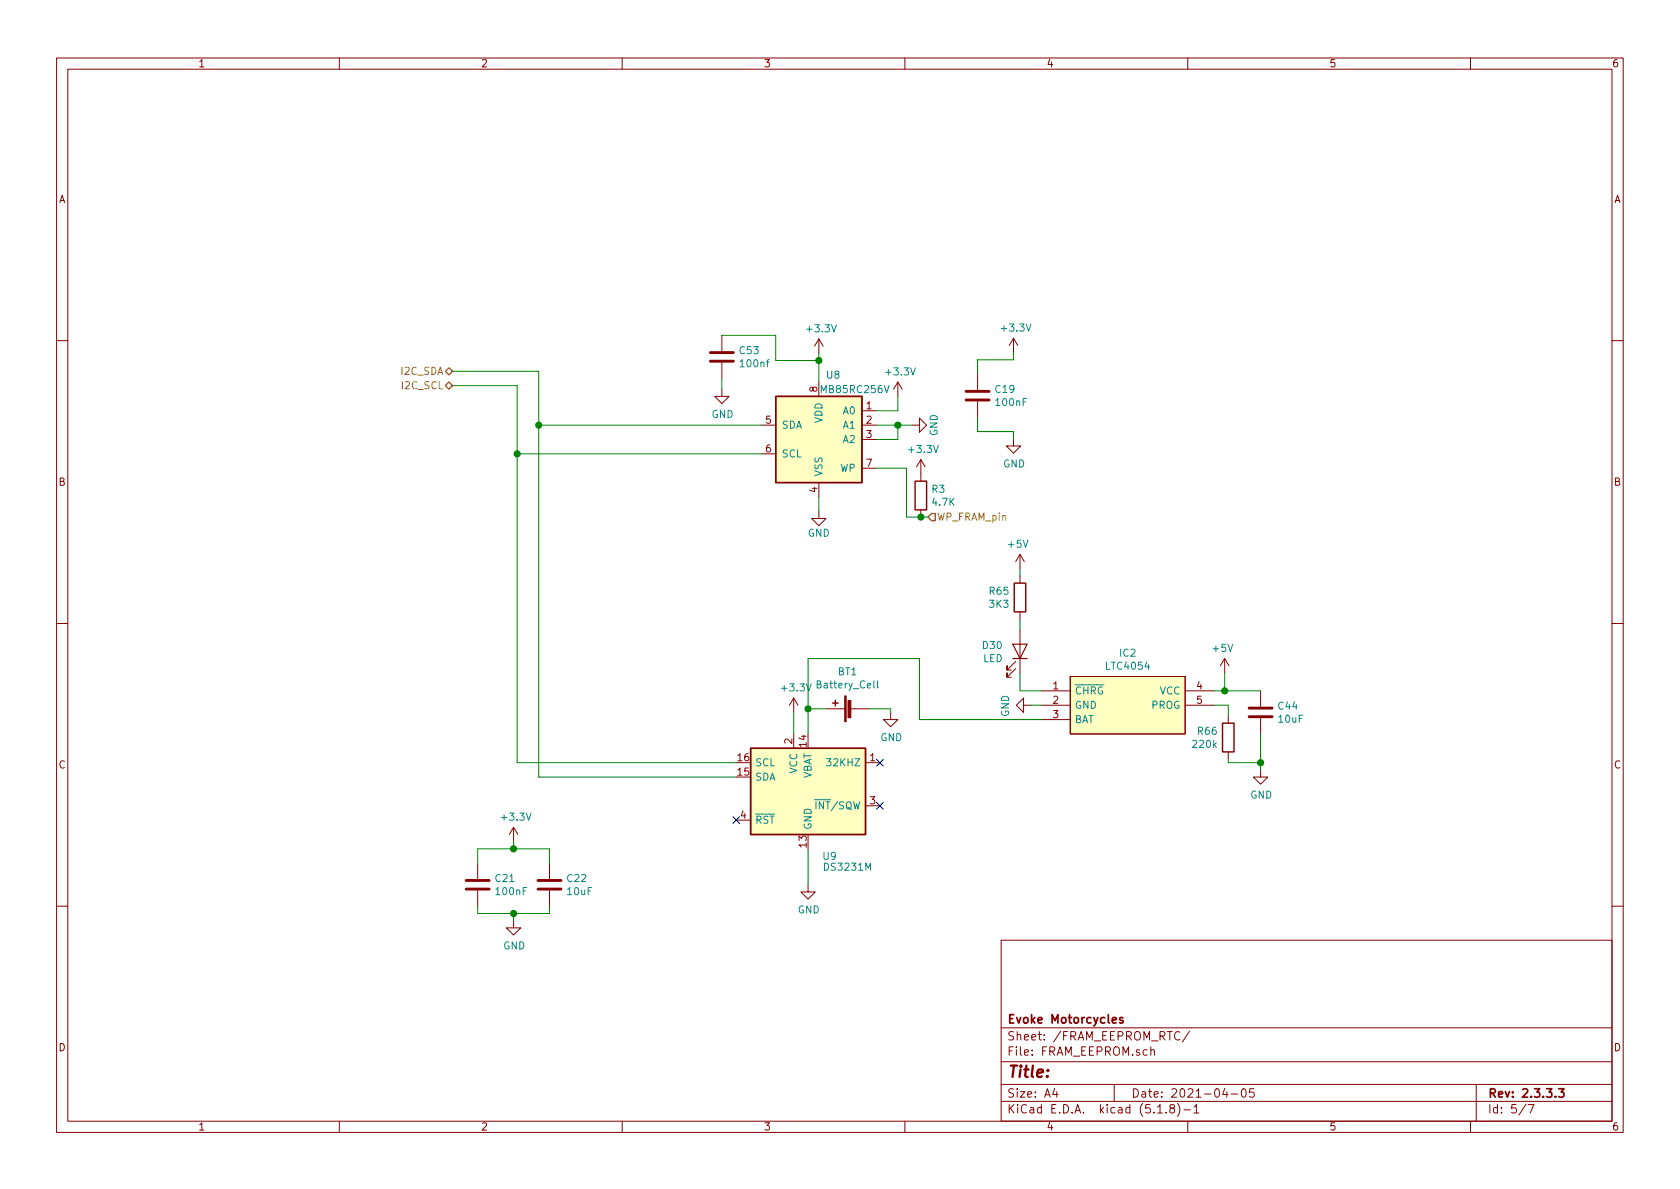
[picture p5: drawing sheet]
<svg xmlns="http://www.w3.org/2000/svg" width="297mm" height="210mm" viewBox="0 0 297 210" stroke-linecap="round" stroke-linejoin="round" font-family="sans-serif">
<g fill="none" stroke="#840000" stroke-width=".18">
<path d="M10 10.3h277v189.9h-277zM12 12.2h273v186.1h-273zM60 10.3v1.9M110 10.3v1.9M160 10.3v1.9M210 10.3v1.9M260 10.3v1.9M127.6 59.3v2.8M144.8 59.9v2.6M144.8 59.9l-.8 1.3M144.8 59.9l.7 1.3M179.2 59.8l-.8 1.3"/>
<path d="M179.2 59.8v2.6M179.2 59.8l.8 1.3M10 60.2h2M127.6 68.8v1.3h1.3l-1.3 1.3-1.2-1.3h1.2M127.6 64.1v2.8M134.6 75.2h2.6M144.8 67.6v2.5M152.4 72.6h2.5M152.4 75.2h2.5M152.4 77.7h2.5M158.7 67.6l-.7 1.2M158.7 67.6v2.5"/>
<path d="M158.7 67.6l.8 1.2M161.3 75.2h1.3v-1.3l1.2 1.3-1.2 1.2v-1.2M172.8 66.2v2.8M172.8 71v2.8M179.2 77.6v1.3h1.3l-1.3 1.2-1.3-1.2h1.3M285 60.2h2M134.6 80.3h2.6M144.8 90.4v1.3h1.2l-1.2 1.3-1.3-1.3h1.3M144.8 85.3v2.6M152.4 82.8h2.5M162.8 81.3l-.7 1.2M162.8 81.3v3.8"/>
<path d="M162.8 90.2v1.2M162.8 81.3l.8 1.2M180.3 98v2.6M180.3 98l.8 1.3M180.3 98l-.7 1.3M10 110.3h2M179.6 118.2l-1.5 1.6v-.8v.8h.7M179.6 117l-1.5 1.5v-.8v.8h.7M180.3 101.8v1.3M180.3 108.2v1.3M180.3 111.4v7.6M189.2 119.6h20.3v10.2h-20.3z"/>
<path d="M216.5 116.5l.8 1.2M216.5 116.5v2.5M216.5 116.5l-.7 1.2M285 110.3h2M140.3 123.4l-.7 1.3M140.3 123.4v2.6M140.3 129.8v2.5M140.3 123.4l.8 1.3M146 125.3h3.4M150.4 125.3h3.3M153 134.9h2.6M157.5 126v1.2h1.2l-1.2 1.3-1.3-1.3h1.3"/>
<path d="M181 124.7v-1.3l-1.3 1.3 1.3 1.3v-1.3h1.2M184.1 122.2h5.1M184.1 124.7h5.1M184.1 127.2h5.1M209.5 122.2h5.1M209.5 124.7h5.1M217.2 126.6v1.3M217.2 133v1.2M222.9 136.1v1.3h1.3l-1.3 1.3-1.3-1.3h1.3M222.9 122.2v2.8M222.9 127v2.8M84.5 152.6v2.8"/>
<path d="M84.5 157.5v2.8M90.8 146.3l-.8 1.3M90.8 146.3v2.5M90.8 146.3l.8 1.3M97.2 152.6v2.8M97.2 157.5v2.8M130.2 145h2.5M142.9 156.5v1.2h1.2l-1.2 1.3-1.3-1.3h1.3M153 142.5h2.6M10 160.2h2M90.8 162.8v1.3h1.3l-1.3 1.2-1.3-1.2h1.3M177 166.3h108v32h-108z"/>
<path d="M285 160.2h2M60 198.3v1.9M110 198.3v1.9M160 198.3v1.9M177 194.8h108M177 191.8h108M177 187.8h108M177 181.8h108M186.5 192.5l-.4 1h1M186.8 193v1M197 191.8v3M203.5 185.7l.2-.1 .3 .1 .1 .9"/>
<path d="M203.5 185.1v1.5M204.7 196.8h.8M206.2 196.7v.1M207.1 196l-.3-.3 .2-.3a.48 .48 0 0 1 .6 .1l-.1 .4a.52 .52 0 0 0-.6 .2 .52 .52 0 0 0 .1 .6l.4 .1 .2-.1 .1-.4-.3-.3M208.2 195.1a1.71 1.71 0 0 1 0 2.3M208.6 182.6a.7 .7 0 0 0-.9 .2 .7 .7 0 0 0 .1 .9 .55 .55 0 0 0 .8 .1M209.3 196.3h1.2M210 198.3v1.9M210.3 182.3l-1.3 2M211.1 195.8l.4-.5v1.5M211.1 196.8h.9M216.6 192.5l-.4 1h.9"/>
<path d="M216.9 193v1M217.7 193.5h1.1M219.6 192.7l.4-.2a.94 .94 0 0 1 0 1.5 .82 .82 0 0 1-.4-1.3zM221.7 192.5h-.7l-.1 .7 .2-.1 .5 .1 .2 .2-.1 .5-.2 .1-.6-.1M260 198.3v1.9M261 191.8v6.5M269.8 195.2l-1.2 2M270.2 195.3h1l-.6 1.5"/>
</g>
<path d="M198.5 180l-.3-.1-.2 .2v.3l.5 .1v.3h-.5M275.6 192.5h.9l-.5 .6 .5 .1v.7l-.3 .1-.6-.1" fill="none" stroke="#840000" stroke-width=".3"/>
<path d="M137.2 70.1h15.2v15.2h-15.2zM161.8 85.1h2v5.1h-2zM179.3 103.1h2.1v5.1h-2.1zM132.7 132.3h20.3v15.3h-20.3zM147.2 124.3h1M147.7 123.8v1M216.2 127.9h2v5.1h-2z" fill="none" stroke="#840000" stroke-width=".25"/>
<path d="M125.6 63.9h4.1M125.6 62.4h4.1M170.8 70.7h4.1M170.8 69.2h4.1M220.9 126.7h4M220.9 125.2h4M82.4 157.2h4.1M82.4 155.7h4.1M95.1 157.2h4.1M95.1 155.7h4.1" fill="none" stroke="#840000" stroke-width=".51"/>
<g fill="#840000" stroke="#840000" stroke-width=".18">
<path d="M149.4 123.1h.2v4.5h-.2z"/>
<path d="M149.9 123.9h.5v3h-.5z"/>
</g>
<path d="M155.2 120.4v1.1l.1 .2M144 141.4h.6" fill="none" stroke="#008484" stroke-width=".18"/>
<path d="M179.1 113.9h2.5l-1.3 2.6zM179.1 116.5h2.5" fill="none" stroke="#840000" stroke-width=".2"/>
<g fill="#ffffc2" stroke="#ffffc2" stroke-width=".18">
<path d="M189.2 119.6h20.3v10.2h-20.3z"/>
<path d="M132.7 132.3h20.3v15.3h-20.3z"/>
<path d="M137.2 70.1h15.2v15.2h-15.2z"/>
</g>
<g fill="none" stroke="#008400" stroke-width=".18">
<path d="M127.6 59.3h9.6v4.4h7.6M80 68.2h11.4v66.7h38.8M80 65.7h15.2v71.7h35M95.2 75.2h39.4M127.6 66.9v1.9M144.8 62.5v5.1M154.9 75.2h6.4M158.7 70.1v2.5h-3.8M158.7 75.2v2.5h-3.8M172.8 73.8v2.5h6.4v1.3M179.2 62.4v1.2h-6.4v2.6M91.4 80.3h43.2"/>
<path d="M144.8 87.9v2.5M154.9 82.8h5.4v8.6h3.8M180.3 119v3.2h3.8M180.3 100.6v1.2M180.3 109.5v1.9M216.5 119v3.2M140.3 126v3.8M142.9 125.3h3.1M153.7 125.3h3.8v.7M182.2 124.7h1.9M184.1 127.2h-21.5v-10.7h-19.7v13.3M214.6 124.7h2.6v1.9"/>
<path d="M214.6 122.2h8.3M217.2 134.2v.7h5.7M222.9 129.8v6.3M84.5 152.6v-2.5h12.7v2.5M90.8 148.8v1.3M142.9 150.1v6.4M84.5 160.3v1.2h12.7v-1.2M90.8 161.5v1.3"/>
</g>
<path d="M78.7 65.7l.7-.7 .6 .7-.6 .6zM78.7 68.2l.7-.6 .6 .6-.6 .6zM164.7 90.8h.7v1.3h-.7l-.6-.7z" fill="none" stroke="#848400" stroke-width=".25"/>
<g fill="#008400" stroke="#008400" stroke-width=".25">
<circle cx="222.9" cy="134.9" r=".51"/>
<circle cx="216.5" cy="122.2" r=".51"/>
<circle cx="144.8" cy="63.7" r=".51"/>
<circle cx="90.8" cy="161.5" r=".51"/>
<circle cx="91.4" cy="80.3" r=".51"/>
<circle cx="142.9" cy="125.3" r=".51"/>
<circle cx="95.3" cy="75.2" r=".51"/>
<circle cx="162.8" cy="91.4" r=".51"/>
<circle cx="90.8" cy="150.1" r=".51"/>
<circle cx="158.8" cy="75.2" r=".51"/>
</g>
<path d="M155 134.3l1.2 1.2M156.2 134.3l-1.2 1.2M129.6 144.4l1.2 1.2M130.8 144.4l-1.2 1.2M155 141.9l1.2 1.2M156.2 141.9l-1.2 1.2" fill="none" stroke="#000084" stroke-width=".18"/>
<text font-size="2.8" fill="#840000" x="178" y="190.5">Title:</text>
<g font-size="2.1" fill="#840000">
<text x="178" y="184">Sheet: /FRAM_EEPROM_RTC/</text>
<text x="178" y="181">Evoke Motorcycles</text>
<text x="178" y="186.7">File: FRAM_EEPROM.sch</text>
<text x="178" y="196.9">KiCad E.D.A. kicad (5.1.8)-1</text>
<text x="178" y="194.1">Size: A4</text>
<text x="200" y="194.1">Date: 2021-04-05</text>
<text x="263" y="194.1">Rev: 2.3.3.3</text>
<text x="263" y="196.9">Id: 5/7</text>
</g>
<g font-size="1.8" fill="#840000">
<text x="35" y="11.9">1</text>
<text x="85" y="11.9">2</text>
<text x="135" y="11.9">3</text>
<text x="185" y="11.9">4</text>
<text x="235" y="11.9">5</text>
<text x="285" y="11.9">6</text>
<text x="10.4" y="35.9">A</text>
<text x="285.4" y="35.9">A</text>
<text x="144.5" y="69.3" transform="rotate(-90 144.5 69.3)">8</text>
<text x="135.4" y="74.9">5</text>
<text x="153.2" y="72.4">1</text>
<text x="153.2" y="74.9">2</text>
<text x="153.2" y="77.5">3</text>
<text x="135.4" y="80">6</text>
<text x="153.2" y="82.5">7</text>
<text x="10.4" y="85.9">B</text>
<text x="144.5" y="87.1" transform="rotate(-90 144.5 87.1)">4</text>
<text x="285.4" y="85.9">B</text>
<text x="186.2" y="121.9">1</text>
<text x="186.2" y="124.5">2</text>
<text x="211.6" y="121.9">4</text>
<text x="211.6" y="124.5">5</text>
<text x="140.1" y="131.5" transform="rotate(-90 140.1 131.5)">2</text>
<text x="186.2" y="127">3</text>
<text x="10.4" y="135.9">C</text>
<text x="130.5" y="137.2">15</text>
<text x="130.5" y="134.6">16</text>
<text x="142.6" y="132" transform="rotate(-90 142.6 132)">14</text>
<text x="153.8" y="134.6">1</text>
<text x="285.4" y="135.9">C</text>
<text x="153.8" y="142.2">3</text>
<text x="131" y="144.8">4</text>
<text x="142.6" y="149.8" transform="rotate(-90 142.6 149.8)">13</text>
<text x="10.4" y="185.9">D</text>
<text x="285.4" y="185.9">D</text>
<text x="35" y="199.9">1</text>
<text x="85" y="199.9">2</text>
<text x="135" y="199.9">3</text>
<text x="185" y="199.9">4</text>
<text x="235" y="199.9">5</text>
<text x="285" y="199.9">6</text>
</g>
<g font-size="1.8" fill="#008484">
<text x="142.8" y="58.8">+3.3V</text>
<text x="177.2" y="58.6">+3.3V</text>
<text x="130.8" y="62.6">C53</text>
<text x="131.1" y="64.9">100nf</text>
<text x="145.4" y="69.5">MB85RC256V</text>
<text x="146.2" y="67">U8</text>
<text x="156.8" y="66.4">+3.3V</text>
<text x="176" y="69.5">C19</text>
<text x="176.2" y="71.8">100nF</text>
<text x="125.8" y="73.9">GND</text>
<text x="138.2" y="75.8">SDA</text>
<text x="145.4" y="74.8" transform="rotate(-90 145.4 74.8)">VDD</text>
<text x="149.1" y="73.3">A0</text>
<text x="149.1" y="75.8">A1</text>
<text x="165.8" y="77.1" transform="rotate(-90 165.8 77.1)">GND</text>
<text x="138.2" y="80.9">SCL</text>
<text x="148.5" y="83.4">WP</text>
<text x="149.1" y="78.4">A2</text>
<text x="160.9" y="80.1">+3.3V</text>
<text x="177.4" y="82.7">GND</text>
<text x="145.4" y="84.3" transform="rotate(-90 145.4 84.3)">VSS</text>
<text x="164.8" y="87.1">R3</text>
<text x="164.9" y="89.5">4.7K</text>
<text x="142.8" y="94.9">GND</text>
<text x="178.4" y="96.9">+5V</text>
<text x="175" y="105.2">R65</text>
<text x="175" y="107.5">3K3</text>
<text x="148.2" y="119.4">BT1</text>
<text x="173.8" y="114.8">D30</text>
<text x="173.8" y="117.1">LED</text>
<text x="195.7" y="118.4">LTC4054</text>
<text x="198" y="116.1">IC2</text>
<text x="214.6" y="115.3">+5V</text>
<text x="138.4" y="122.3">+3.3V</text>
<text x="144.7" y="121.7">Battery_Cell</text>
<text x="190" y="122.8">CHRG</text>
<text x="190" y="125.3">GND</text>
<text x="203.6" y="125.3">PROG</text>
<text x="205.1" y="122.8">VCC</text>
<text x="226.1" y="125.5">C44</text>
<text x="155.7" y="131.1">GND</text>
<text x="178.4" y="126.8" transform="rotate(-90 178.4 126.8)">GND</text>
<text x="190" y="127.9">BAT</text>
<text x="211.8" y="129.9">R66</text>
<text x="226.1" y="127.8">10uF</text>
<text x="133.5" y="135.5">SCL</text>
<text x="141" y="136.8" transform="rotate(-90 141 136.8)">VCC</text>
<text x="143.5" y="137.9" transform="rotate(-90 143.5 137.9)">VBAT</text>
<text x="146.7" y="135.5">32KHZ</text>
<text x="211" y="132.3">220k</text>
<text x="133.5" y="138">SDA</text>
<text x="144.7" y="143.1">INT/SQW</text>
<text x="221.1" y="141.2">GND</text>
<text x="88.8" y="145.1">+3.3V</text>
<text x="133.5" y="145.7">RST</text>
<text x="143.5" y="146.8" transform="rotate(-90 143.5 146.8)">GND</text>
<text x="87.7" y="156">C21</text>
<text x="100.4" y="156">C22</text>
<text x="145.6" y="152.1">U9</text>
<text x="145.9" y="154">DS3231M</text>
<text x="87.8" y="158.3">100nF</text>
<text x="100.4" y="158.3">10uF</text>
<text x="141" y="161.5">GND</text>
<text x="89" y="167.9">GND</text>
</g>
<g font-size="1.8" fill="#848400">
<text x="71" y="66.3">I2C_SDA</text>
<text x="71.2" y="68.8">I2C_SCL</text>
<text x="165.6" y="92.1">WP_FRAM_pin</text>
</g>
</svg>
